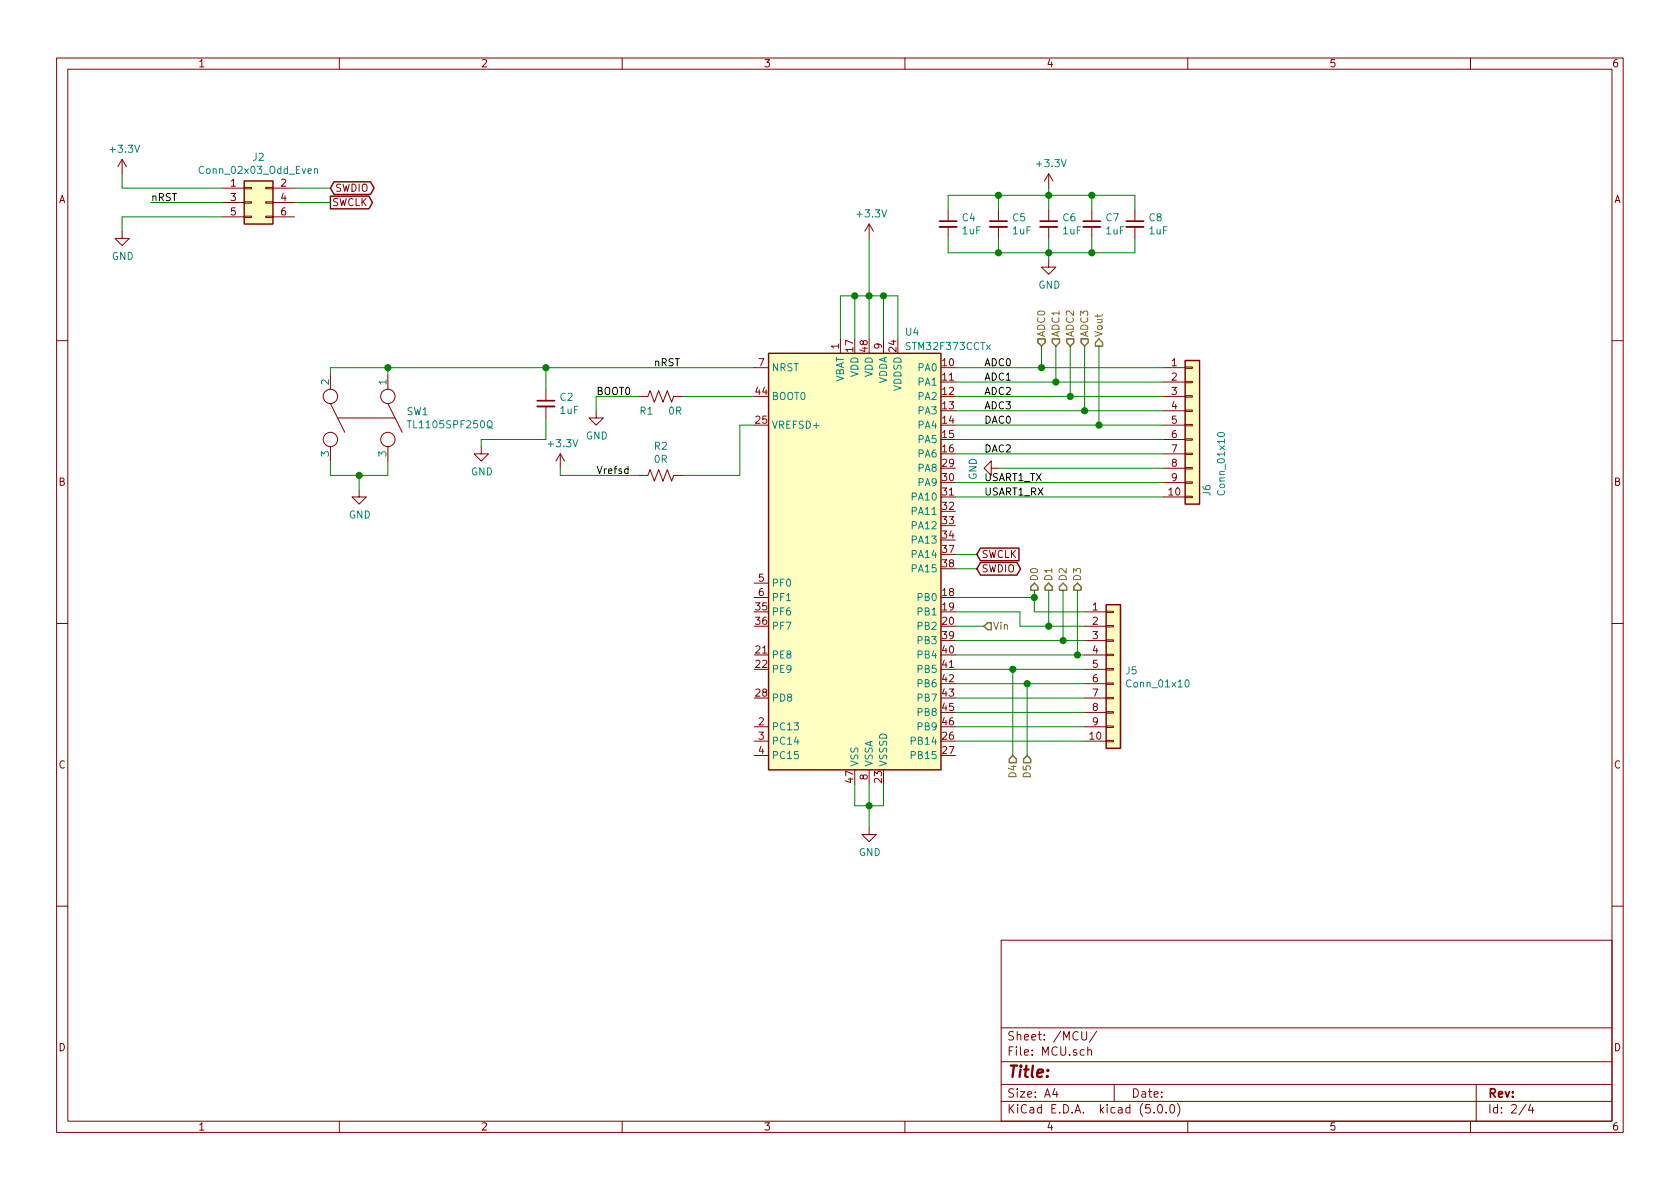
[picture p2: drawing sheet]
EESchema Schematic File Version 4
LIBS:HW-cache
EELAYER 26 0
EELAYER END
$Descr A4 11693 8268
encoding utf-8
Sheet 2 4
Title ""
Date ""
Rev ""
Comp ""
Comment1 ""
Comment2 ""
Comment3 ""
Comment4 ""
$EndDescr
$Comp
L MCU_ST_STM32F3:STM32F373CCTx U?
U 1 1
P 5950 3850
AR Path="/5CB1AF0D" Ref="U?"  Part="1" 
AR Path="/5CB08311/5CB1AF0D" Ref="U4"  Part="1" 
F 0 "U4" H 6350 5400 50  0000 C CNN
F 1 "STM32F373CCTx" H 6600 5300 50  0000 C CNN
F 2 "Package_QFP:LQFP-48_7x7mm_P0.5mm" H 5350 2350 50  0001 R CNN
F 3 "http://www.st.com/st-web-ui/static/active/en/resource/technical/document/datasheet/DM00046749.pdf" H 5950 3850 50  0001 C CNN
	1    5950 3850
	1    0    0    -1  
$EndComp
Wire Wire Line
	5850 2050 5950 2050
Wire Wire Line
	6250 2050 6250 2350
Wire Wire Line
	6150 2350 6150 2050
Wire Wire Line
	6150 2050 6250 2050
Wire Wire Line
	6050 2350 6050 2050
Connection ~ 6050 2050
Wire Wire Line
	6050 2050 6150 2050
Wire Wire Line
	5950 2050 5950 2350
Connection ~ 5950 2050
Wire Wire Line
	5950 2050 6050 2050
Wire Wire Line
	5850 2050 5850 2350
Wire Wire Line
	6050 2050 6050 1650
$Comp
L power:+3.3V #PWR?
U 1 1
P 6050 1650
AR Path="/5CB1AF30" Ref="#PWR?"  Part="1" 
AR Path="/5CB08311/5CB1AF30" Ref="#PWR027"  Part="1" 
F 0 "#PWR027" H 6050 1500 50  0001 C CNN
F 1 "+3.3V" H 6065 1823 50  0000 C CNN
F 2 "" H 6050 1650 50  0001 C CNN
F 3 "" H 6050 1650 50  0001 C CNN
	1    6050 1650
	1    0    0    -1  
$EndComp
Wire Wire Line
	5950 5450 5950 5600
Wire Wire Line
	5950 5600 6050 5600
Wire Wire Line
	6150 5600 6150 5450
Wire Wire Line
	6050 5450 6050 5600
Connection ~ 6050 5600
Wire Wire Line
	6050 5600 6150 5600
$Comp
L power:GND #PWR?
U 1 1
P 6050 5750
AR Path="/5CB1AF3C" Ref="#PWR?"  Part="1" 
AR Path="/5CB08311/5CB1AF3C" Ref="#PWR028"  Part="1" 
F 0 "#PWR028" H 6050 5500 50  0001 C CNN
F 1 "GND" H 6055 5577 50  0000 C CNN
F 2 "" H 6050 5750 50  0001 C CNN
F 3 "" H 6050 5750 50  0001 C CNN
	1    6050 5750
	1    0    0    -1  
$EndComp
Wire Wire Line
	6050 5750 6050 5600
$Comp
L Device:C_Small C?
U 1 1
P 6600 1550
AR Path="/5CB1AF47" Ref="C?"  Part="1" 
AR Path="/5CB08311/5CB1AF47" Ref="C4"  Part="1" 
F 0 "C4" H 6692 1596 50  0000 L CNN
F 1 "1uF" H 6692 1505 50  0000 L CNN
F 2 "Capacitor_SMD:C_0805_2012Metric" H 6600 1550 50  0001 C CNN
F 3 "~" H 6600 1550 50  0001 C CNN
	1    6600 1550
	1    0    0    -1  
$EndComp
$Comp
L Device:C_Small C?
U 1 1
P 6950 1550
AR Path="/5CB1AF4E" Ref="C?"  Part="1" 
AR Path="/5CB08311/5CB1AF4E" Ref="C5"  Part="1" 
F 0 "C5" H 7042 1596 50  0000 L CNN
F 1 "1uF" H 7042 1505 50  0000 L CNN
F 2 "Capacitor_SMD:C_0805_2012Metric" H 6950 1550 50  0001 C CNN
F 3 "~" H 6950 1550 50  0001 C CNN
	1    6950 1550
	1    0    0    -1  
$EndComp
$Comp
L Device:C_Small C?
U 1 1
P 7300 1550
AR Path="/5CB1AF55" Ref="C?"  Part="1" 
AR Path="/5CB08311/5CB1AF55" Ref="C6"  Part="1" 
F 0 "C6" H 7392 1596 50  0000 L CNN
F 1 "1uF" H 7392 1505 50  0000 L CNN
F 2 "Capacitor_SMD:C_0805_2012Metric" H 7300 1550 50  0001 C CNN
F 3 "~" H 7300 1550 50  0001 C CNN
	1    7300 1550
	1    0    0    -1  
$EndComp
$Comp
L Device:C_Small C?
U 1 1
P 7600 1550
AR Path="/5CB1AF5C" Ref="C?"  Part="1" 
AR Path="/5CB08311/5CB1AF5C" Ref="C7"  Part="1" 
F 0 "C7" H 7692 1596 50  0000 L CNN
F 1 "1uF" H 7692 1505 50  0000 L CNN
F 2 "Capacitor_SMD:C_0805_2012Metric" H 7600 1550 50  0001 C CNN
F 3 "~" H 7600 1550 50  0001 C CNN
	1    7600 1550
	1    0    0    -1  
$EndComp
$Comp
L Device:C_Small C?
U 1 1
P 7900 1550
AR Path="/5CB1AF63" Ref="C?"  Part="1" 
AR Path="/5CB08311/5CB1AF63" Ref="C8"  Part="1" 
F 0 "C8" H 7992 1596 50  0000 L CNN
F 1 "1uF" H 7992 1505 50  0000 L CNN
F 2 "Capacitor_SMD:C_0805_2012Metric" H 7900 1550 50  0001 C CNN
F 3 "~" H 7900 1550 50  0001 C CNN
	1    7900 1550
	1    0    0    -1  
$EndComp
Connection ~ 6150 2050
$Comp
L power:+3.3V #PWR?
U 1 1
P 7300 1300
AR Path="/5CB1AF6B" Ref="#PWR?"  Part="1" 
AR Path="/5CB08311/5CB1AF6B" Ref="#PWR030"  Part="1" 
F 0 "#PWR030" H 7300 1150 50  0001 C CNN
F 1 "+3.3V" H 7315 1473 50  0000 C CNN
F 2 "" H 7300 1300 50  0001 C CNN
F 3 "" H 7300 1300 50  0001 C CNN
	1    7300 1300
	1    0    0    -1  
$EndComp
$Comp
L power:GND #PWR?
U 1 1
P 7300 1800
AR Path="/5CB1AF71" Ref="#PWR?"  Part="1" 
AR Path="/5CB08311/5CB1AF71" Ref="#PWR031"  Part="1" 
F 0 "#PWR031" H 7300 1550 50  0001 C CNN
F 1 "GND" H 7305 1627 50  0000 C CNN
F 2 "" H 7300 1800 50  0001 C CNN
F 3 "" H 7300 1800 50  0001 C CNN
	1    7300 1800
	1    0    0    -1  
$EndComp
Wire Wire Line
	6600 1750 6950 1750
Wire Wire Line
	7900 1750 7900 1650
Wire Wire Line
	6600 1750 6600 1650
Wire Wire Line
	6950 1650 6950 1750
Connection ~ 6950 1750
Wire Wire Line
	6950 1750 7300 1750
Wire Wire Line
	7300 1650 7300 1750
Connection ~ 7300 1750
Wire Wire Line
	7300 1750 7600 1750
Wire Wire Line
	7600 1650 7600 1750
Connection ~ 7600 1750
Wire Wire Line
	7600 1750 7900 1750
Wire Wire Line
	7300 1800 7300 1750
Wire Wire Line
	6600 1450 6600 1350
Wire Wire Line
	6600 1350 6950 1350
Wire Wire Line
	7900 1350 7900 1450
Wire Wire Line
	7600 1450 7600 1350
Connection ~ 7600 1350
Wire Wire Line
	7600 1350 7900 1350
Wire Wire Line
	7300 1450 7300 1350
Connection ~ 7300 1350
Wire Wire Line
	7300 1350 7600 1350
Wire Wire Line
	6950 1450 6950 1350
Connection ~ 6950 1350
Wire Wire Line
	6950 1350 7300 1350
Wire Wire Line
	7300 1350 7300 1300
Wire Wire Line
	6650 3850 6800 3850
Wire Wire Line
	6650 3950 6800 3950
Text GLabel 6800 3850 2    50   Input ~ 0
SWCLK
Text GLabel 6800 3950 2    50   BiDi ~ 0
SWDIO
Wire Wire Line
	3350 3050 3350 3100
$Comp
L power:GND #PWR?
U 1 1
P 3350 3100
AR Path="/5CB1AFA3" Ref="#PWR?"  Part="1" 
AR Path="/5CB08311/5CB1AFA3" Ref="#PWR024"  Part="1" 
F 0 "#PWR024" H 3350 2850 50  0001 C CNN
F 1 "GND" H 3355 2927 50  0000 C CNN
F 2 "" H 3350 3100 50  0001 C CNN
F 3 "" H 3350 3100 50  0001 C CNN
	1    3350 3100
	1    0    0    -1  
$EndComp
$Comp
L Device:C_Small C?
U 1 1
P 3800 2800
AR Path="/5CB1AFA9" Ref="C?"  Part="1" 
AR Path="/5CB08311/5CB1AFA9" Ref="C2"  Part="1" 
F 0 "C2" H 3892 2846 50  0000 L CNN
F 1 "1uF" H 3892 2755 50  0000 L CNN
F 2 "Capacitor_SMD:C_0805_2012Metric" H 3800 2800 50  0001 C CNN
F 3 "~" H 3800 2800 50  0001 C CNN
	1    3800 2800
	1    0    0    -1  
$EndComp
Wire Wire Line
	3800 2700 3800 2550
Wire Wire Line
	3800 2900 3800 3050
Wire Wire Line
	3800 3050 3350 3050
Wire Wire Line
	5250 2750 4750 2750
Wire Wire Line
	5250 2950 5150 2950
Wire Wire Line
	5150 2950 5150 3300
Text Label 4150 3300 0    50   ~ 0
Vrefsd
Text Label 4550 2550 0    50   ~ 0
nRST
$Comp
L Connector_Generic:Conn_01x10 J?
U 1 1
P 7750 4650
AR Path="/5CB1AFBC" Ref="J?"  Part="1" 
AR Path="/5CB08311/5CB1AFBC" Ref="J5"  Part="1" 
F 0 "J5" H 7830 4642 50  0000 L CNN
F 1 "Conn_01x10" H 7830 4551 50  0000 L CNN
F 2 "Connector_PinHeader_2.54mm:PinHeader_1x10_P2.54mm_Vertical" H 7750 4650 50  0001 C CNN
F 3 "~" H 7750 4650 50  0001 C CNN
	1    7750 4650
	1    0    0    -1  
$EndComp
Wire Wire Line
	6650 4450 7400 4450
Wire Wire Line
	6650 4550 7500 4550
Wire Wire Line
	6650 4650 7050 4650
Wire Wire Line
	7550 4750 7150 4750
Wire Wire Line
	6650 4850 7550 4850
Text Label 4150 2750 0    50   ~ 0
BOOT0
Wire Wire Line
	6650 4950 7550 4950
Wire Wire Line
	7550 5050 6650 5050
$Comp
L Connector_Generic:Conn_01x10 J?
U 1 1
P 8300 2950
AR Path="/5CB1AFEA" Ref="J?"  Part="1" 
AR Path="/5CB08311/5CB1AFEA" Ref="J6"  Part="1" 
F 0 "J6" V 8400 2450 50  0000 L CNN
F 1 "Conn_01x10" V 8500 2450 50  0000 L CNN
F 2 "Connector_PinHeader_2.54mm:PinHeader_1x10_P2.54mm_Vertical" H 8300 2950 50  0001 C CNN
F 3 "~" H 8300 2950 50  0001 C CNN
	1    8300 2950
	1    0    0    -1  
$EndComp
Wire Wire Line
	6650 3150 8100 3150
Text Label 6850 2950 0    50   ~ 0
DAC0
Text Label 6850 3150 0    50   ~ 0
DAC2
Text Label 6850 2550 0    50   ~ 0
ADC0
Text Label 6850 2650 0    50   ~ 0
ADC1
Text Label 6850 2750 0    50   ~ 0
ADC2
Wire Wire Line
	6650 3350 8100 3350
Wire Wire Line
	6650 3450 8100 3450
Text Label 6850 3350 0    50   ~ 0
USART1_TX
Text Label 6850 3450 0    50   ~ 0
USART1_RX
Wire Wire Line
	8100 3250 6950 3250
$Comp
L power:GND #PWR?
U 1 1
P 6950 3250
AR Path="/5CB1B004" Ref="#PWR?"  Part="1" 
AR Path="/5CB08311/5CB1B004" Ref="#PWR029"  Part="1" 
F 0 "#PWR029" H 6950 3000 50  0001 C CNN
F 1 "GND" H 6955 3077 50  0000 C CNN
F 2 "" H 6950 3250 50  0001 C CNN
F 3 "" H 6950 3250 50  0001 C CNN
	1    6950 3250
	0    1    1    0   
$EndComp
Text Label 6850 2850 0    50   ~ 0
ADC3
Text GLabel 2300 1400 2    50   Output ~ 0
SWCLK
Text GLabel 2300 1300 2    50   BiDi ~ 0
SWDIO
Text Label 1050 1400 0    50   ~ 0
nRST
Wire Wire Line
	850  1300 1550 1300
Wire Wire Line
	2050 1300 2300 1300
Wire Wire Line
	2050 1400 2300 1400
Text HLabel 6850 4350 2    50   Input ~ 0
Vin
Text HLabel 7250 2400 1    50   Input ~ 0
ADC0
Text HLabel 7350 2400 1    50   Input ~ 0
ADC1
Text HLabel 7450 2400 1    50   Input ~ 0
ADC2
Text HLabel 7550 2400 1    50   Input ~ 0
ADC3
Wire Wire Line
	7250 2400 7250 2550
Wire Wire Line
	7350 2400 7350 2650
Wire Wire Line
	7450 2400 7450 2750
Wire Wire Line
	7550 2400 7550 2850
Wire Wire Line
	6650 2550 7250 2550
Wire Wire Line
	6650 2650 7350 2650
Wire Wire Line
	6650 2750 7450 2750
Wire Wire Line
	6650 2850 7550 2850
Wire Wire Line
	6650 3050 8100 3050
Wire Wire Line
	6650 2950 7650 2950
Connection ~ 7350 2650
Wire Wire Line
	7350 2650 8100 2650
Connection ~ 7450 2750
Wire Wire Line
	7450 2750 8100 2750
Connection ~ 7550 2850
Wire Wire Line
	7550 2850 8100 2850
Connection ~ 7250 2550
Wire Wire Line
	7250 2550 8100 2550
Text HLabel 7650 2400 1    50   Output ~ 0
Vout
Wire Wire Line
	7650 2400 7650 2950
Connection ~ 7650 2950
Wire Wire Line
	7650 2950 8100 2950
Wire Wire Line
	6850 4350 6650 4350
$Comp
L Device:R_US R?
U 1 1
P 4600 3300
AR Path="/5CB92368/5CBF628D" Ref="R?"  Part="1" 
AR Path="/5CB08311/5CBF628D" Ref="R2"  Part="1" 
F 0 "R2" V 4395 3300 50  0000 C CNN
F 1 "0R" V 4486 3300 50  0000 C CNN
F 2 "Resistor_SMD:R_0805_2012Metric" V 4640 3290 50  0001 C CNN
F 3 "~" H 4600 3300 50  0001 C CNN
	1    4600 3300
	0    1    1    0   
$EndComp
Connection ~ 3800 2550
Wire Wire Line
	3800 2550 5250 2550
$Comp
L Device:R_US R?
U 1 1
P 4600 2750
AR Path="/5CB92368/5CC048C6" Ref="R?"  Part="1" 
AR Path="/5CB08311/5CC048C6" Ref="R1"  Part="1" 
F 0 "R1" V 4700 2650 50  0000 C CNN
F 1 "0R" V 4700 2850 50  0000 C CNN
F 2 "Resistor_SMD:R_0805_2012Metric" V 4640 2740 50  0001 C CNN
F 3 "~" H 4600 2750 50  0001 C CNN
	1    4600 2750
	0    1    1    0   
$EndComp
Wire Wire Line
	4450 2750 4150 2750
Wire Wire Line
	4750 3300 5150 3300
$Comp
L power:GND #PWR?
U 1 1
P 4150 2850
AR Path="/5CC0916A" Ref="#PWR?"  Part="1" 
AR Path="/5CB08311/5CC0916A" Ref="#PWR026"  Part="1" 
F 0 "#PWR026" H 4150 2600 50  0001 C CNN
F 1 "GND" H 4155 2677 50  0000 C CNN
F 2 "" H 4150 2850 50  0001 C CNN
F 3 "" H 4150 2850 50  0001 C CNN
	1    4150 2850
	1    0    0    -1  
$EndComp
Wire Wire Line
	4150 2850 4150 2750
Wire Wire Line
	6650 4250 7100 4250
Wire Wire Line
	7100 4250 7100 4350
Wire Wire Line
	7100 4350 7300 4350
Wire Wire Line
	6650 4150 7200 4150
Wire Wire Line
	7200 4150 7200 4250
Wire Wire Line
	7550 5150 6650 5150
$Comp
L power:+3.3V #PWR?
U 1 1
P 3900 3250
AR Path="/5CC316EF" Ref="#PWR?"  Part="1" 
AR Path="/5CB08311/5CC316EF" Ref="#PWR025"  Part="1" 
F 0 "#PWR025" H 3900 3100 50  0001 C CNN
F 1 "+3.3V" H 3915 3423 50  0000 C CNN
F 2 "" H 3900 3250 50  0001 C CNN
F 3 "" H 3900 3250 50  0001 C CNN
	1    3900 3250
	1    0    0    -1  
$EndComp
Wire Wire Line
	3900 3300 3900 3250
Wire Wire Line
	3900 3300 4450 3300
$Comp
L power:+3.3V #PWR?
U 1 1
P 850 1200
AR Path="/5CC2437C" Ref="#PWR?"  Part="1" 
AR Path="/5CB08311/5CC2437C" Ref="#PWR0103"  Part="1" 
F 0 "#PWR0103" H 850 1050 50  0001 C CNN
F 1 "+3.3V" H 865 1373 50  0000 C CNN
F 2 "" H 850 1200 50  0001 C CNN
F 3 "" H 850 1200 50  0001 C CNN
	1    850  1200
	1    0    0    -1  
$EndComp
Wire Wire Line
	1050 1400 1550 1400
Wire Wire Line
	1550 1500 850  1500
Wire Wire Line
	850  1500 850  1600
$Comp
L power:GND #PWR?
U 1 1
P 850 1600
AR Path="/5CC2EAFE" Ref="#PWR?"  Part="1" 
AR Path="/5CB08311/5CC2EAFE" Ref="#PWR0104"  Part="1" 
F 0 "#PWR0104" H 850 1350 50  0001 C CNN
F 1 "GND" H 855 1427 50  0000 C CNN
F 2 "" H 850 1600 50  0001 C CNN
F 3 "" H 850 1600 50  0001 C CNN
	1    850  1600
	1    0    0    -1  
$EndComp
Wire Wire Line
	850  1300 850  1200
$Comp
L Connector_Generic:Conn_02x03_Odd_Even J2
U 1 1
P 1750 1400
F 0 "J2" H 1800 1717 50  0000 C CNN
F 1 "Conn_02x03_Odd_Even" H 1800 1626 50  0000 C CNN
F 2 "Connector_PinHeader_2.54mm:PinHeader_2x03_P2.54mm_Vertical" H 1750 1400 50  0001 C CNN
F 3 "~" H 1750 1400 50  0001 C CNN
	1    1750 1400
	1    0    0    -1  
$EndComp
Text HLabel 7200 4100 1    50   Output ~ 0
D0
Text HLabel 7300 4100 1    50   Output ~ 0
D1
Text HLabel 7400 4100 1    50   Output ~ 0
D2
Text HLabel 7500 4100 1    50   Output ~ 0
D3
Wire Wire Line
	7200 4100 7200 4150
Wire Wire Line
	7200 4250 7550 4250
Wire Wire Line
	7300 4100 7300 4350
Connection ~ 7300 4350
Wire Wire Line
	7300 4350 7550 4350
Wire Wire Line
	7400 4100 7400 4450
Connection ~ 7400 4450
Wire Wire Line
	7400 4450 7550 4450
Connection ~ 7500 4550
Wire Wire Line
	7500 4550 7550 4550
Text HLabel 7050 5250 3    50   Input ~ 0
D4
Text HLabel 7150 5250 3    50   Input ~ 0
D5
Wire Wire Line
	7050 5250 7050 4650
Connection ~ 7050 4650
Wire Wire Line
	7050 4650 7550 4650
Wire Wire Line
	7150 5250 7150 4750
Connection ~ 7150 4750
Wire Wire Line
	7150 4750 6650 4750
Connection ~ 7200 4150
Wire Wire Line
	7500 4100 7500 4550
$Comp
L eurocad:TL1105SPF250Q SW1
U 1 1
P 2500 2900
F 0 "SW1" V 2454 3228 50  0000 L CNN
F 1 "TL1105SPF250Q" V 2545 3228 50  0000 L CNN
F 2 "Eurocad:TL1105SPF250Q" H 2500 2900 50  0001 C CNN
F 3 "" H 2500 2900 50  0000 C CNN
	1    2500 2900
	0    1    1    0   
$EndComp
Wire Wire Line
	2300 2600 2300 2550
Wire Wire Line
	2300 2550 2700 2550
Wire Wire Line
	2700 2600 2700 2550
Connection ~ 2700 2550
Wire Wire Line
	2700 2550 3800 2550
Wire Wire Line
	2300 3200 2300 3300
Wire Wire Line
	2300 3300 2500 3300
Wire Wire Line
	2700 3300 2700 3200
$Comp
L power:GND #PWR?
U 1 1
P 2500 3400
AR Path="/5CC4367C" Ref="#PWR?"  Part="1" 
AR Path="/5CB08311/5CC4367C" Ref="#PWR0105"  Part="1" 
F 0 "#PWR0105" H 2500 3150 50  0001 C CNN
F 1 "GND" H 2505 3227 50  0000 C CNN
F 2 "" H 2500 3400 50  0001 C CNN
F 3 "" H 2500 3400 50  0001 C CNN
	1    2500 3400
	1    0    0    -1  
$EndComp
Wire Wire Line
	2500 3400 2500 3300
Connection ~ 2500 3300
Wire Wire Line
	2500 3300 2700 3300
$EndSCHEMATC
